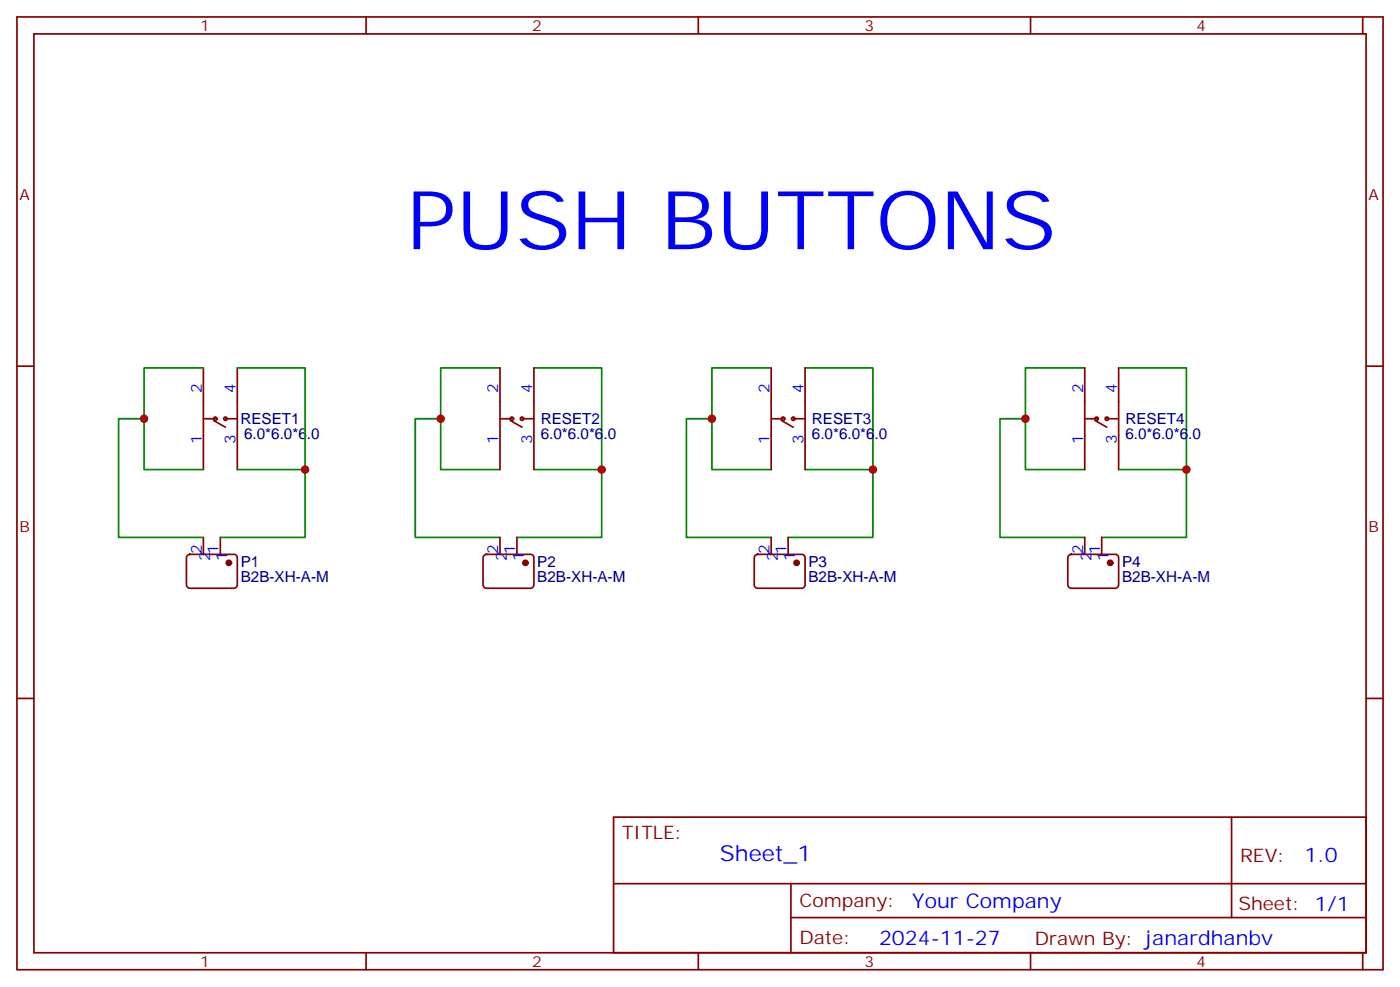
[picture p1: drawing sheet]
<svg xmlns="http://www.w3.org/2000/svg" width="291mm" height="205mm" viewBox="0 0 291 205" stroke-linecap="round" stroke-linejoin="round" font-family="sans-serif">
<g fill="none" stroke="#870000" stroke-width=".35">
<path d="M3.5 3.5h284.4v198.3h-284.4zM7.1 7.1h277.2v191.2h-277.2zM76.2 3.5v3.6M145.3 3.5v3.6M214.5 3.5v3.6M283.6 3.5v3.6M3.5 76.2h3.6M42.3 76.6v21.1M49.4 76.6v21.1M104.1 76.6v21.1M111.1 76.6v21.1M160.5 76.6v21.1"/>
<path d="M167.6 76.6v21.1M225.8 76.6v21.1M232.8 76.6v21.1M284.3 76.2h3.6M42.3 87.1h2.5M44.4 87.5l2.5 1.4M46.9 87.1h2.5M104.1 87.1h2.4M106.2 87.5l2.5 1.4M108.7 87.1h2.4M160.5 87.1h2.5M162.6 87.5l2.5 1.4"/>
<path d="M165.1 87.1h2.5M225.8 87.1h2.4M227.9 87.5l2.5 1.4M230.4 87.1h2.4M39 115.6l.5-.2h9.2a.71 .71 0 0 1 .7 .7v5.6a.76 .76 0 0 1-.7 .7h-9.2a.76 .76 0 0 1-.7-.7v-5.6zM42.3 111.8v3.6M45.9 111.8v3.6M100.8 115.6l.4-.2h9.2a.71 .71 0 0 1 .7 .7v5.6a.76 .76 0 0 1-.7 .7h-9.2a.76 .76 0 0 1-.7-.7v-5.6zM104.1 111.8v3.6M107.6 111.8v3.6M157.2 115.6l.5-.2h9.2a.71 .71 0 0 1 .7 .7v5.6a.76 .76 0 0 1-.7 .7h-9.2a.76 .76 0 0 1-.7-.7v-5.6zM160.5 111.8v3.6"/>
<path d="M164 111.8v3.6M222.5 115.6l.5-.2h9.1a.71 .71 0 0 1 .7 .7v5.6a.76 .76 0 0 1-.7 .7h-9.1a.76 .76 0 0 1-.8-.7v-5.6zM225.8 111.8v3.6M229.3 111.8v3.6M3.5 145.3h3.6M284.3 145.3h3.6M127.7 170h156.6v28.3h-156.6zM256.3 170.1v20.8M76.2 198.3v3.5M127.7 183.9h156.5M145.3 198.3v3.5M164.6 190.9h119.6"/>
<path d="M164.6 183.9v14.1M214.5 198.3v3.5M283.6 198.3v3.5"/>
<circle cx="44.8" cy="87.1" r=".35"/>
<circle cx="46.9" cy="87.1" r=".35"/>
<circle cx="106.5" cy="87.1" r=".35"/>
<circle cx="108.7" cy="87.1" r=".35"/>
<circle cx="163" cy="87.1" r=".35"/>
<circle cx="165.1" cy="87.1" r=".35"/>
<circle cx="228.2" cy="87.1" r=".35"/>
<circle cx="230.4" cy="87.1" r=".35"/>
</g>
<g fill="#870000" stroke="#870000" stroke-width=".35">
<circle cx="47.6" cy="117.1" r=".53"/>
<circle cx="109.4" cy="117.1" r=".53"/>
<circle cx="165.8" cy="117.1" r=".53"/>
<circle cx="231.1" cy="117.1" r=".53"/>
</g>
<g fill="none" stroke="#008700" stroke-width=".35">
<path d="M42.3 76.6h-12.3v21.1h12.3M49.4 76.6h14.1v21.1h-14.1M104.1 76.6h-12.4v21.1h12.4M111.1 76.6h14.1v21.1h-14.1M160.5 76.6h-12.3v21.1h12.3M167.6 76.6h14.1v21.1h-14.1M225.8 76.6h-12.4v21.1h12.4M232.8 76.6h14.1v21.1h-14.1M30 87.1h-5.3v24.7h17.6M63.5 97.7v14.1h-17.6M91.7 87.1h-5.3v24.7h17.7M125.2 97.7v14.1h-17.6"/>
<path d="M148.2 87.1h-5.3v24.7h17.6M181.7 97.7v14.1h-17.7M213.4 87.1h-5.3v24.7h17.7M246.9 97.7v14.1h-17.6"/>
</g>
<g fill="#c00">
<circle cx="63.5" cy="97.7" r=".88"/>
<circle cx="30" cy="87.1" r=".88"/>
<circle cx="91.7" cy="87.1" r=".88"/>
<circle cx="125.2" cy="97.7" r=".88"/>
<circle cx="148.2" cy="87.1" r=".88"/>
<circle cx="181.7" cy="97.7" r=".88"/>
<circle cx="213.4" cy="87.1" r=".88"/>
<circle cx="246.9" cy="97.7" r=".88"/>
</g>
<text font-size="16.9" fill="#00f" x="84.7" y="51.9">PUSH BUTTONS</text>
<text font-size="4.6" fill="#00f" x="149.8" y="179.1">Sheet_1</text>
<g font-size="4.2" fill="#00f">
<text x="271.5" y="179.3">1.0</text>
<text x="189.9" y="188.9">Your Company</text>
<text x="183" y="196.7">2024-11-27</text>
</g>
<g font-size="3.9" fill="#800">
<text x="129.5" y="174.6">TITLE:</text>
<text x="258.1" y="179.3">REV:</text>
<text x="166.4" y="188.8">Company:</text>
<text x="257.7" y="189.4">Sheet: 1/1</text>
<text x="166.4" y="196.5">Date:</text>
<text x="215.4" y="196.6">Drawn By: janardhanbv</text>
</g>
<g font-size="3.2" fill="#800">
<text x="41.6" y="6.5">1</text>
<text x="110.8" y="6.5">2</text>
<text x="179.9" y="6.5">3</text>
<text x="249.1" y="6.5">4</text>
<text x="4.1" y="41.6">A</text>
<text x="284.9" y="41.6">A</text>
<text x="4.1" y="110.8">B</text>
<text x="284.9" y="110.8">B</text>
<text x="41.6" y="201.3">1</text>
<text x="110.8" y="201.3">2</text>
<text x="179.9" y="201.3">3</text>
<text x="249.1" y="201.3">4</text>
</g>
<g font-size="3.2" fill="#00f">
<text x="42" y="81.8" transform="rotate(-90 42 81.8)">2</text>
<text x="49" y="81.8" transform="rotate(-90 49 81.8)">4</text>
<text x="103.7" y="81.8" transform="rotate(-90 103.7 81.8)">2</text>
<text x="110.8" y="81.8" transform="rotate(-90 110.8 81.8)">4</text>
<text x="160.2" y="81.8" transform="rotate(-90 160.2 81.8)">2</text>
<text x="167.2" y="81.8" transform="rotate(-90 167.2 81.8)">4</text>
<text x="225.4" y="81.8" transform="rotate(-90 225.4 81.8)">2</text>
<text x="232.5" y="81.8" transform="rotate(-90 232.5 81.8)">4</text>
<text x="42" y="92.4" transform="rotate(-90 42 92.4)">1</text>
<text x="49" y="92.4" transform="rotate(-90 49 92.4)">3</text>
<text x="103.7" y="92.4" transform="rotate(-90 103.7 92.4)">1</text>
<text x="110.8" y="92.4" transform="rotate(-90 110.8 92.4)">3</text>
<text x="160.2" y="92.4" transform="rotate(-90 160.2 92.4)">1</text>
<text x="167.2" y="92.4" transform="rotate(-90 167.2 92.4)">3</text>
<text x="225.4" y="92.4" transform="rotate(-90 225.4 92.4)">1</text>
<text x="232.5" y="92.4" transform="rotate(-90 232.5 92.4)">3</text>
<text x="42" y="115.2" transform="rotate(-90 42 115.2)">2</text>
<text x="43.7" y="116.7" transform="rotate(-90 43.7 116.7)">2</text>
<text x="45.5" y="115.2" transform="rotate(-90 45.5 115.2)">1</text>
<text x="47.3" y="116.7" transform="rotate(-90 47.3 116.7)">1</text>
<text x="103.7" y="115.2" transform="rotate(-90 103.7 115.2)">2</text>
<text x="105.5" y="116.7" transform="rotate(-90 105.5 116.7)">2</text>
<text x="107.2" y="115.2" transform="rotate(-90 107.2 115.2)">1</text>
<text x="109" y="116.7" transform="rotate(-90 109 116.7)">1</text>
<text x="160.2" y="115.2" transform="rotate(-90 160.2 115.2)">2</text>
<text x="161.9" y="116.7" transform="rotate(-90 161.9 116.7)">2</text>
<text x="163.7" y="115.2" transform="rotate(-90 163.7 115.2)">1</text>
<text x="165.5" y="116.7" transform="rotate(-90 165.5 116.7)">1</text>
<text x="225.4" y="115.2" transform="rotate(-90 225.4 115.2)">2</text>
<text x="227.2" y="116.7" transform="rotate(-90 227.2 116.7)">2</text>
<text x="229" y="115.2" transform="rotate(-90 229 115.2)">1</text>
<text x="230.7" y="116.7" transform="rotate(-90 230.7 116.7)">1</text>
</g>
<g font-size="3.2" fill="#000080">
<text x="50" y="88.3">RESET1</text>
<text x="112.5" y="88.3">RESET2</text>
<text x="169" y="88.3">RESET3</text>
<text x="234.2" y="88.3">RESET4</text>
<text x="50.8" y="91.4">6.0*6.0*6.0</text>
<text x="112.5" y="91.4">6.0*6.0*6.0</text>
<text x="169" y="91.4">6.0*6.0*6.0</text>
<text x="234.2" y="91.4">6.0*6.0*6.0</text>
<text x="50.1" y="118">P1</text>
<text x="111.8" y="118">P2</text>
<text x="168.3" y="118">P3</text>
<text x="233.5" y="118">P4</text>
<text x="50.1" y="121.1">B2B-XH-A-M</text>
<text x="111.8" y="121.1">B2B-XH-A-M</text>
<text x="168.3" y="121.1">B2B-XH-A-M</text>
<text x="233.5" y="121.1">B2B-XH-A-M</text>
</g>
</svg>
